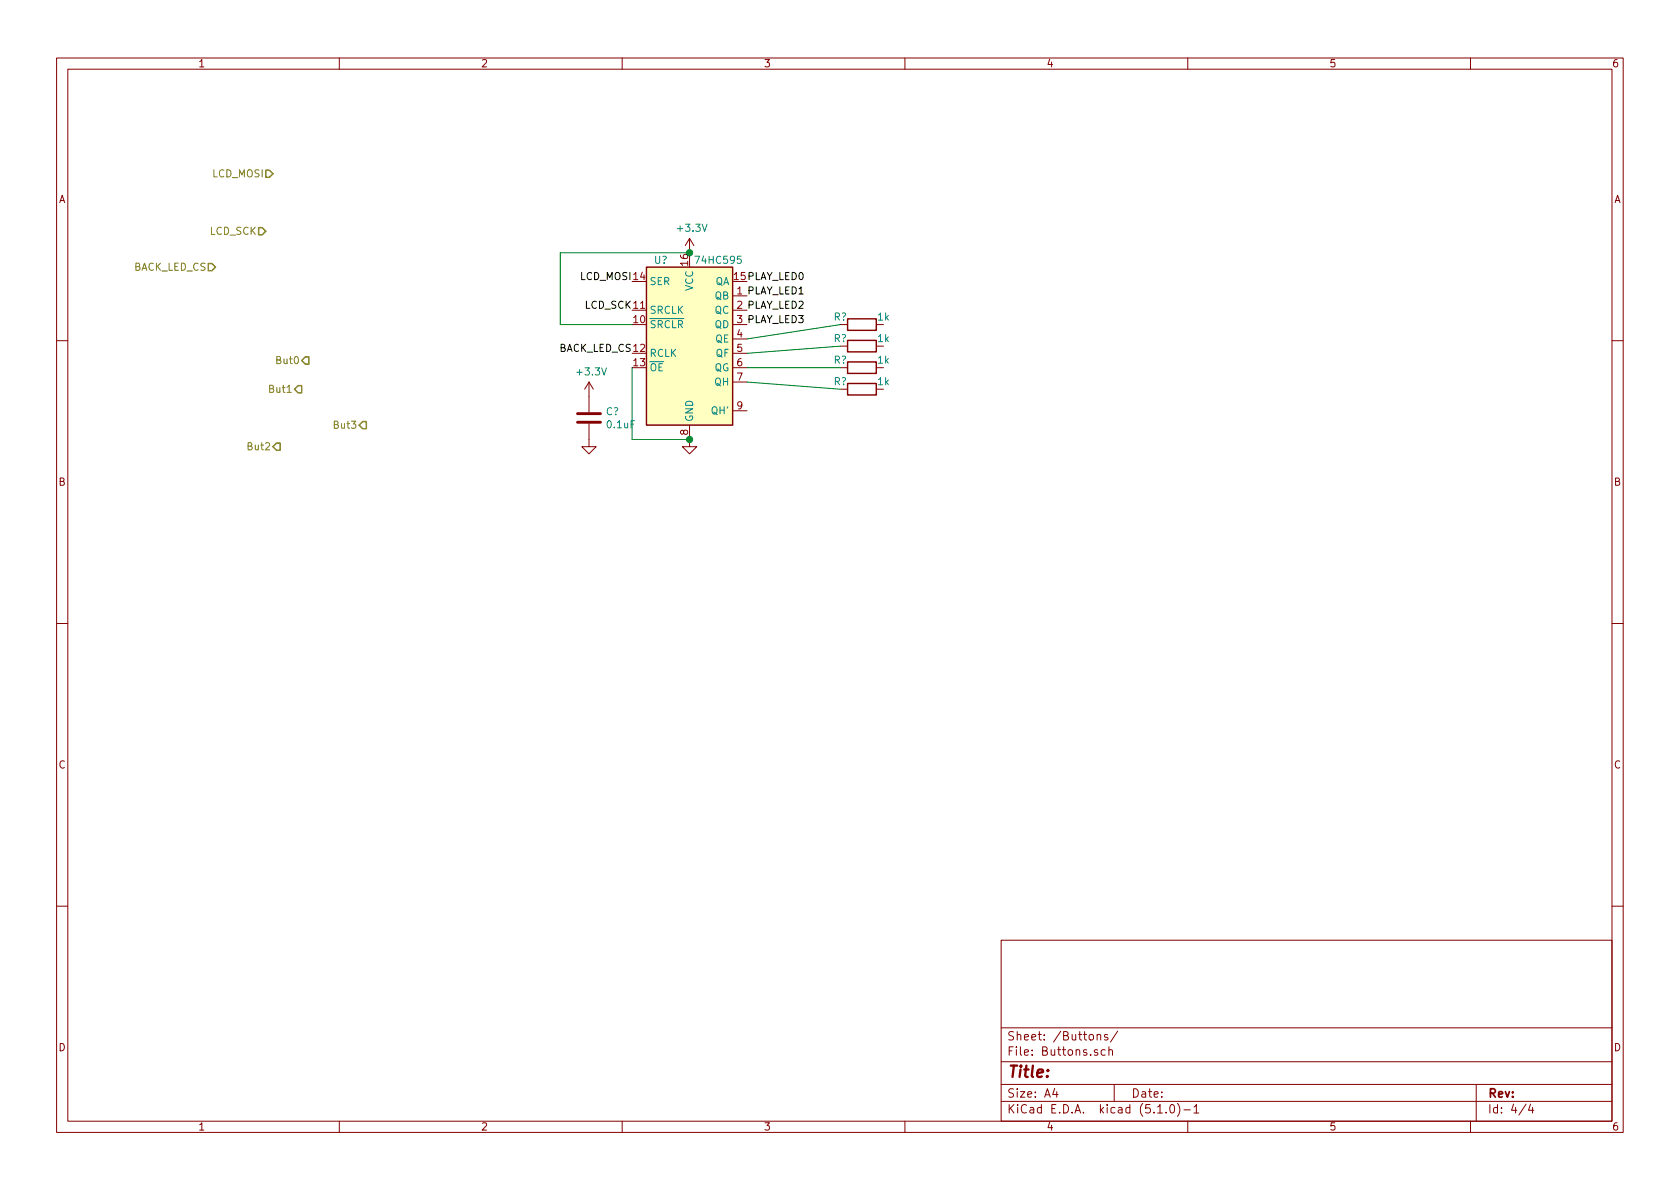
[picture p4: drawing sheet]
<svg xmlns="http://www.w3.org/2000/svg" width="297mm" height="210mm" viewBox="0 0 297 210" stroke-linecap="round" stroke-linejoin="round" font-family="sans-serif">
<g fill="none" stroke="#840000" stroke-width=".18">
<path d="M10 10.3h277v189.9h-277zM12 12.2h273v186.1h-273zM60 10.3v1.9M110 10.3v1.9M160 10.3v1.9M210 10.3v1.9M260 10.3v1.9M121.9 42.2v2.5M121.9 42.2l-.7 1.2M121.9 42.2l.8 1.2M129.5 52.3h2.6M129.5 54.9h2.6"/>
<path d="M129.5 57.4h2.6M129.5 59.9h2.6M148.6 57.4h1.3M154.9 57.4h1.3M10 60.2h2M104.1 74.9v4.1h1.3l-1.3 1.3-1.2-1.3h1.2M104.1 67.6v5.3M104.1 67.6l-.7 1.2M104.1 67.6l.8 1.2M121.9 75.2v3.8h1.3l-1.3 1.3-1.3-1.3h1.3M129.5 62.5h2.6M129.5 65h2.6"/>
<path d="M129.5 67.6h2.6M129.5 72.6h2.6M148.6 65h1.3M148.6 61.2h1.3M148.6 68.8h1.3M154.9 65h1.3M154.9 61.2h1.3M154.9 68.8h1.3M285 60.2h2M10 110.3h2M285 110.3h2M10 160.2h2"/>
<path d="M177 166.3h108v32h-108zM285 160.2h2M60 198.3v1.9M110 198.3v1.9M160 198.3v1.9M177 194.8h108M177 191.8h108M177 187.8h108M177 181.8h108M186.5 192.5l-.4 1h1M186.8 193v1M194 183.1l.2-.2 .4 .1v.9"/>
<path d="M194 182.9v1M194.1 185.7a.37 .37 0 0 0-.6 .1v.2l.6 .2v.1l-.2 .3-.4-.1M195.4 185.7l-.4-.1-.3 .3 .1 .6 .2 .1 .4-.1M195.8 183l-.3-.1-.2 .2v.3l.5 .1v.3h-.5M196.1 185.7a.37 .37 0 0 1 .6 .1v.8M196.1 185.1v1.5M197 191.8v3M197.6 182.3l-1.3 2M204.7 196.8h.8M206.2 196.7v.1M207 195.4l.3-.1a.94 .94 0 0 1 0 1.5 .82 .82 0 0 1-.3-1.4zM208.2 195.1a1.71 1.71 0 0 1 0 2.3"/>
<path d="M209.3 196.3h1.2M210 198.3v1.9M211.1 195.8l.4-.5v1.5M211.1 196.8h.9M260 198.3v1.9M261 191.8v6.5M269.8 195.2l-1.2 2M270.6 195.2l-.3 1.1h.9M271 195.8v1"/>
</g>
<path d="M47 30.1h.6l.7 .6-.7 .7h-.6zM36.8 46.6h.7l.6 .6-.6 .7h-.7zM45.7 40.3h.7l.6 .6-.6 .6h-.7zM48.9 78.4h.6v1.2h-.6l-.6-.6zM52.7 68.2h.6v1.3h-.6l-.6-.7zM54 63.1h.6v1.3h-.6l-.7-.7zM64.1 74.5h.7v1.3h-.7l-.6-.6z" fill="none" stroke="#848400" stroke-width=".25"/>
<path d="M114.3 47.2h15.2v28h-15.2z" fill="#ffffc2" stroke="#ffffc2" stroke-width=".18"/>
<path d="M114.3 47.2h15.2v28h-15.2zM149.9 56.4h5v2h-5zM149.9 60.2h5v2h-5zM149.9 64h5v2h-5zM149.9 67.8h5v2h-5z" fill="none" stroke="#840000" stroke-width=".25"/>
<path d="M121.9 44.7h-22.8v12.7h12.7M148.6 57.4l-16.5 2.5M111.8 65v12.7h10.1M132.1 65h16.5M132.1 67.6l16.5 1.2M148.6 61.2l-16.5 1.3" fill="none" stroke="#008400" stroke-width=".18"/>
<g fill="#008400" stroke="#008400" stroke-width=".25">
<circle cx="121.9" cy="77.7" r=".51"/>
<circle cx="121.9" cy="44.7" r=".51"/>
</g>
<path d="M102.1 74.7h4.1M102.1 73.1h4.1" fill="none" stroke="#840000" stroke-width=".51"/>
<text font-size="2.8" fill="#840000" x="178" y="190.5">Title:</text>
<g font-size="2.1" fill="#840000">
<text x="178" y="184">Sheet: /Buttons/</text>
<text x="178" y="186.7">File: Buttons.sch</text>
<text x="178" y="196.9">KiCad E.D.A. kicad (5.1.0)-1</text>
<text x="178" y="194.1">Size: A4</text>
<text x="200" y="194.1">Date:</text>
<text x="263" y="194.1">Rev:</text>
<text x="263" y="196.9">Id: 4/4</text>
</g>
<g font-size="1.8" fill="#840000">
<text x="35" y="11.9">1</text>
<text x="85" y="11.9">2</text>
<text x="135" y="11.9">3</text>
<text x="185" y="11.9">4</text>
<text x="235" y="11.9">5</text>
<text x="285" y="11.9">6</text>
<text x="10.4" y="35.9">A</text>
<text x="285.4" y="35.9">A</text>
<text x="121.7" y="46.9" transform="rotate(-90 121.7 46.9)">16</text>
<text x="112.1" y="57.1">10</text>
<text x="130.3" y="59.7">4</text>
<text x="112.1" y="64.8">13</text>
<text x="130.3" y="62.2">5</text>
<text x="130.3" y="64.8">6</text>
<text x="130.3" y="67.3">7</text>
<text x="121.7" y="76.9" transform="rotate(-90 121.7 76.9)">8</text>
<text x="130.3" y="72.4">9</text>
<text x="10.4" y="85.9">B</text>
<text x="285.4" y="85.9">B</text>
<text x="10.4" y="135.9">C</text>
<text x="285.4" y="135.9">C</text>
<text x="10.4" y="185.9">D</text>
<text x="285.4" y="185.9">D</text>
<text x="35" y="199.9">1</text>
<text x="85" y="199.9">2</text>
<text x="135" y="199.9">3</text>
<text x="185" y="199.9">4</text>
<text x="235" y="199.9">5</text>
<text x="285" y="199.9">6</text>
</g>
<g font-size="1.8" fill="#848400">
<text x="37.6" y="31.4">LCD_MOSI</text>
<text x="37.1" y="41.5">LCD_SCK</text>
<text x="23.5" y="47.9">BACK_LED_CS</text>
<text x="49.1" y="64.4">But0</text>
<text x="47.9" y="69.5">But1</text>
<text x="59.3" y="75.8">But3</text>
<text x="44.1" y="79.6">But2</text>
</g>
<g font-size="1.8" fill="#008484">
<text x="120" y="41">+3.3V</text>
<text x="115.7" y="46.7">U?</text>
<text x="123.3" y="46.7">74HC595</text>
<text x="114.8" y="50.4">SER</text>
<text x="122.6" y="51.5" transform="rotate(-90 122.6 51.5)">VCC</text>
<text x="126.4" y="53">QB</text>
<text x="126.4" y="50.4">QA</text>
<text x="114.8" y="58">SRCLR</text>
<text x="114.8" y="55.5">SRCLK</text>
<text x="126.4" y="55.5">QC</text>
<text x="126.4" y="58">QD</text>
<text x="147.4" y="56.7">R?</text>
<text x="155.2" y="56.7">1k</text>
<text x="114.8" y="63.1">RCLK</text>
<text x="114.8" y="65.7">OE</text>
<text x="126.3" y="65.7">QG</text>
<text x="126.5" y="60.6">QE</text>
<text x="126.6" y="63.1">QF</text>
<text x="147.4" y="60.5">R?</text>
<text x="147.4" y="64.3">R?</text>
<text x="155.2" y="60.5">1k</text>
<text x="155.2" y="64.3">1k</text>
<text x="102.2" y="66.4">+3.3V</text>
<text x="126.4" y="68.2">QH</text>
<text x="147.4" y="68.1">R?</text>
<text x="155.2" y="68.1">1k</text>
<text x="107.1" y="73.4">C?</text>
<text x="107.4" y="75.7">0.1uF</text>
<text x="122.6" y="74.7" transform="rotate(-90 122.6 74.7)">GND</text>
<text x="126" y="73.3">QH'</text>
</g>
<g font-size="1.8">
<text x="102.6" y="49.5">LCD_MOSI 14</text>
<text x="129.8" y="49.5">15PLAY_LED0</text>
<text x="130.3" y="52.1">1 PLAY_LED1</text>
<text x="103.4" y="54.6">LCD_SCK 11</text>
<text x="130.3" y="54.6">2 PLAY_LED2</text>
<text x="130.3" y="57.1">3 PLAY_LED3</text>
<text x="98.7" y="62.2">BACK_LED_CS 12</text>
</g>
</svg>
